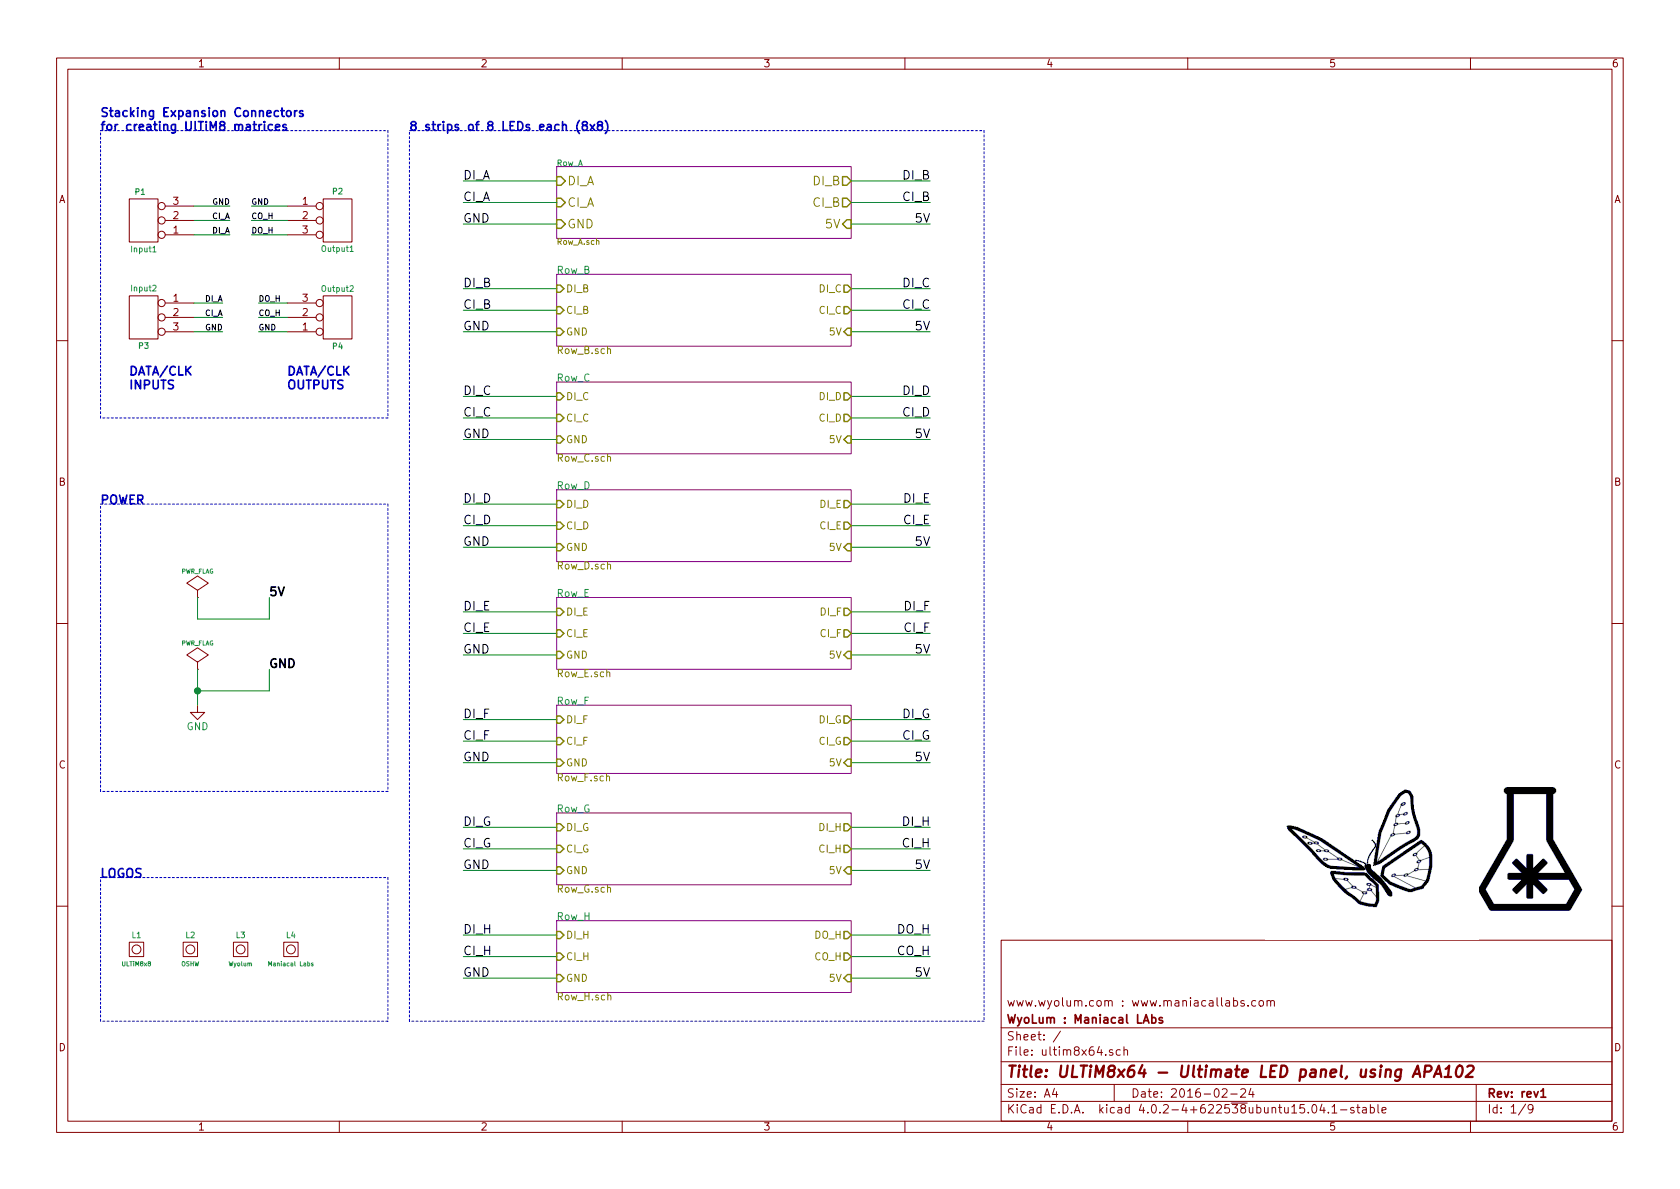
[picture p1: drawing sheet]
EESchema Schematic File Version 2
LIBS:ultim8x64_sym
LIBS:power
LIBS:ultim8x64-cache
EELAYER 25 0
EELAYER END
$Descr A4 11693 8268
encoding utf-8
Sheet 1 9
Title "ULTiM8x64 - Ultimate LED panel, using APA102"
Date "2016-02-24"
Rev "rev1"
Comp "WyoLum : Maniacal LAbs"
Comment1 "www.wyolum.com : www.maniacallabs.com"
Comment2 ""
Comment3 ""
Comment4 ""
$EndDescr
$Comp
L LOGO_1 L2
U 1 1
P 1325 6600
F 0 "L2" V 1425 6600 40  0000 C CNN
F 1 "OSHW" V 1225 6600 30  0000 C CNN
F 2 "ultim8x64_libs:OSHW_6mm" H 1325 6755 30  0001 C CNN
F 3 "" H 1325 6600 60  0001 C CNN
	1    1325 6600
	0    -1   -1   0   
$EndComp
$Comp
L LOGO_1 L3
U 1 1
P 1675 6600
F 0 "L3" V 1775 6600 40  0000 C CNN
F 1 "Wyolum" V 1575 6600 30  0000 C CNN
F 2 "ultim8x64_libs:logo_wyo_butterfly" H 1600 6675 30  0001 C CNN
F 3 "" H 1675 6600 60  0001 C CNN
	1    1675 6600
	0    -1   -1   0   
$EndComp
Text Notes 700  900  0    60   ~ 12
Stacking Expansion Connectors\nfor creating UlTiM8 matrices
Text Label 1750 1425 0    40   ~ 0
GND
Text Label 1600 1425 2    40   ~ 0
GND
Text Label 6475 6800 2    60   ~ 0
5V
Text Label 3225 6500 0    60   ~ 0
DI_H
Text Label 3225 6800 0    60   ~ 0
GND
Text Label 6475 6500 2    60   ~ 0
DO_H
$Sheet
S 3875 1150 2050 500 
U 511688A7
F0 "Row_A" 40
F1 "Row_A.sch" 40
F2 "GND" I L 3875 1550 60 
F3 "DI_A" I L 3875 1250 60 
F4 "5V" I R 5925 1550 60 
F5 "CI_A" I L 3875 1400 60 
F6 "CI_B" O R 5925 1400 60 
F7 "DI_B" O R 5925 1250 60 
$EndSheet
$Comp
L PWR_FLAG #FLG01
U 1 1
P 1375 4150
F 0 "#FLG01" H 1375 4245 30  0001 C CNN
F 1 "PWR_FLAG" H 1375 4330 30  0000 C CNN
F 2 "" H 1375 4150 60  0001 C CNN
F 3 "" H 1375 4150 60  0001 C CNN
	1    1375 4150
	1    0    0    -1  
$EndComp
Text Label 1875 4150 0    60   ~ 12
5V
Text Label 1550 2100 2    40   ~ 0
DI_A
Text Label 1550 2300 2    40   ~ 0
GND
Text Label 1800 2100 0    40   ~ 0
DO_H
Text Label 1800 2300 0    40   ~ 0
GND
Text Label 1600 1625 2    40   ~ 0
DI_A
Text Label 1750 1625 0    40   ~ 0
DO_H
Text Label 3225 6650 0    60   ~ 0
CI_H
Text Label 6475 6650 2    60   ~ 0
CO_H
Text Label 3225 5750 0    60   ~ 0
DI_G
Text Label 3225 6050 0    60   ~ 0
GND
Text Label 3225 5900 0    60   ~ 0
CI_G
Text Label 3225 5000 0    60   ~ 0
DI_F
Text Label 3225 5300 0    60   ~ 0
GND
Text Label 3225 5150 0    60   ~ 0
CI_F
Text Label 3225 4250 0    60   ~ 0
DI_E
Text Label 3225 4550 0    60   ~ 0
GND
Text Label 3225 4400 0    60   ~ 0
CI_E
Text Label 3225 3500 0    60   ~ 0
DI_D
Text Label 3225 3800 0    60   ~ 0
GND
Text Label 3225 3650 0    60   ~ 0
CI_D
Text Label 3225 2750 0    60   ~ 0
DI_C
Text Label 3225 3050 0    60   ~ 0
GND
Text Label 3225 2900 0    60   ~ 0
CI_C
Text Label 3225 2000 0    60   ~ 0
DI_B
Text Label 3225 2300 0    60   ~ 0
GND
Text Label 3225 2150 0    60   ~ 0
CI_B
Text Label 3225 1250 0    60   ~ 0
DI_A
Text Label 3225 1550 0    60   ~ 0
GND
Text Label 3225 1400 0    60   ~ 0
CI_A
Text Label 6475 6050 2    60   ~ 0
5V
Text Label 6475 5300 2    60   ~ 0
5V
Text Label 6475 4550 2    60   ~ 0
5V
Text Label 6475 3800 2    60   ~ 0
5V
Text Label 6475 3050 2    60   ~ 0
5V
Text Label 6475 2300 2    60   ~ 0
5V
Text Label 6475 2000 2    60   ~ 0
DI_C
Text Label 6475 2150 2    60   ~ 0
CI_C
Text Label 6475 1550 2    60   ~ 0
5V
Text Label 1600 1525 2    40   ~ 0
CI_A
Text Label 1750 1525 0    40   ~ 0
CO_H
Text Label 1800 2200 0    40   ~ 0
CO_H
Text Label 1550 2200 2    40   ~ 0
CI_A
$Comp
L GND #PWR02
U 1 1
P 1375 4900
F 0 "#PWR02" H 1375 4650 50  0001 C CNN
F 1 "GND" H 1375 4750 50  0000 C CNN
F 2 "" H 1375 4900 50  0000 C CNN
F 3 "" H 1375 4900 50  0000 C CNN
	1    1375 4900
	1    0    0    -1  
$EndComp
Text Label 1875 4650 0    60   ~ 12
GND
$Comp
L PWR_FLAG #FLG03
U 1 1
P 1375 4650
F 0 "#FLG03" H 1375 4745 30  0001 C CNN
F 1 "PWR_FLAG" H 1375 4830 30  0000 C CNN
F 2 "" H 1375 4650 60  0001 C CNN
F 3 "" H 1375 4650 60  0001 C CNN
	1    1375 4650
	1    0    0    -1  
$EndComp
$Comp
L CONN_3 P1
U 1 1
P 1000 1525
F 0 "P1" H 1025 1325 40  0000 C CNB
F 1 "Input1" H 1000 1725 40  0000 C CNN
F 2 "ultim8x64_libs:header_3pos_smd_male" H 1000 1475 60  0001 C CNN
F 3 "" H 1000 1475 60  0000 C CNN
F 4 "CONN HEADER 50POS .100\" SGL GOLD" H 1000 1575 60  0001 L CNN "Field4"
F 5 "Header, Unshrouded, Male pin," H 1000 1675 60  0001 L CNN "Field5"
F 6 "0.1\"" H 1000 1775 60  0001 L CNN "Field6"
	1    1000 1525
	-1   0    0    1   
$EndComp
$Comp
L CONN_3 P2
U 1 1
P 2350 1525
F 0 "P2" H 2350 1725 40  0000 C CNB
F 1 "Output1" H 2350 1325 40  0000 C CNN
F 2 "ultim8x64_libs:header_3pos_smd_male" H 2350 1475 60  0001 C CNN
F 3 "" H 2350 1475 60  0000 C CNN
F 4 "CONN HEADER 50POS .100\" SGL GOLD" H 2350 1575 60  0001 L CNN "Field4"
F 5 "Header, Unshrouded, Male pin," H 2350 1675 60  0001 L CNN "Field5"
F 6 "0.1\"" H 2350 1775 60  0001 L CNN "Field6"
	1    2350 1525
	1    0    0    -1  
$EndComp
$Comp
L CONN_3 P3
U 1 1
P 1000 2200
F 0 "P3" H 1000 2000 40  0000 C CNB
F 1 "Input2" H 1000 2400 40  0000 C CNN
F 2 "ultim8x64_libs:header_3pos_smd_male" H 1000 2150 60  0001 C CNN
F 3 "" H 1000 2150 60  0000 C CNN
F 4 "CONN HEADER 50POS .100\" SGL GOLD" H 1000 2250 60  0001 L CNN "Field4"
F 5 "Header, Unshrouded, Male pin," H 1000 2350 60  0001 L CNN "Field5"
F 6 "0.1\"" H 1000 2450 60  0001 L CNN "Field6"
	1    1000 2200
	-1   0    0    -1  
$EndComp
$Comp
L CONN_3 P4
U 1 1
P 2350 2200
F 0 "P4" H 2350 2400 40  0000 C CNB
F 1 "Output2" H 2350 2000 40  0000 C CNN
F 2 "ultim8x64_libs:header_3pos_smd_male" H 2350 2150 60  0001 C CNN
F 3 "" H 2350 2150 60  0000 C CNN
F 4 "CONN HEADER 50POS .100\" SGL GOLD" H 2350 2250 60  0001 L CNN "Field4"
F 5 "Header, Unshrouded, Male pin," H 2350 2350 60  0001 L CNN "Field5"
F 6 "0.1\"" H 2350 2450 60  0001 L CNN "Field6"
	1    2350 2200
	1    0    0    1   
$EndComp
Text Label 6475 1250 2    60   ~ 0
DI_B
Text Label 6475 1400 2    60   ~ 0
CI_B
Text Label 6475 2750 2    60   ~ 0
DI_D
Text Label 6475 2900 2    60   ~ 0
CI_D
Text Label 6475 3500 2    60   ~ 0
DI_E
Text Label 6475 3650 2    60   ~ 0
CI_E
Text Label 6475 4250 2    60   ~ 0
DI_F
Text Label 6475 4400 2    60   ~ 0
CI_F
Text Label 6475 5000 2    60   ~ 0
DI_G
Text Label 6475 5150 2    60   ~ 0
CI_G
Text Label 6475 5750 2    60   ~ 0
DI_H
Text Label 6475 5900 2    60   ~ 0
CI_H
Text Notes 700  6100 0    60   ~ 12
LOGOS
Text Notes 700  3500 0    60   ~ 12
POWER
Text Notes 2000 2700 0    60   ~ 12
DATA/CLK\nOUTPUTS
Text Notes 900  2700 0    60   ~ 12
DATA/CLK\nINPUTS
Text Notes 2850 900  0    60   ~ 12
8 strips of 8 LEDs each (8x8)
$Comp
L LOGO_1 L4
U 1 1
P 2025 6600
F 0 "L4" V 2125 6600 40  0000 C CNN
F 1 "Maniacal Labs" V 1925 6600 30  0000 C CNN
F 2 "ultim8x64_libs:logo_MLlabs" H 1950 6675 30  0001 C CNN
F 3 "" H 2025 6600 60  0001 C CNN
	1    2025 6600
	0    -1   -1   0   
$EndComp
$Comp
L LOGO_1 L1
U 1 1
P 950 6600
F 0 "L1" V 1050 6600 40  0000 C CNN
F 1 "ULTiM8x8" V 850 6600 30  0000 C CNN
F 2 "ultim8x8_libs:logo_ultim8x8" H 950 6755 30  0001 C CNN
F 3 "" H 950 6600 60  0001 C CNN
	1    950  6600
	0    -1   -1   0   
$EndComp
Wire Wire Line
	1750 1425 2000 1425
Wire Wire Line
	1750 1625 2000 1625
Wire Wire Line
	1350 1625 1600 1625
Wire Wire Line
	3875 6800 3225 6800
Wire Wire Line
	3875 6500 3225 6500
Wire Wire Line
	3225 6650 3875 6650
Wire Wire Line
	5925 6500 6475 6500
Wire Wire Line
	1375 4300 1875 4300
Wire Wire Line
	1375 4150 1375 4300
Wire Wire Line
	1350 1425 1600 1425
Wire Wire Line
	1550 2100 1350 2100
Wire Wire Line
	1350 2300 1550 2300
Wire Wire Line
	1800 2100 2000 2100
Wire Wire Line
	2000 2300 1800 2300
Wire Wire Line
	6475 6800 5925 6800
Wire Wire Line
	6475 6650 5925 6650
Wire Wire Line
	3875 6050 3225 6050
Wire Wire Line
	3875 5750 3225 5750
Wire Wire Line
	3225 5900 3875 5900
Wire Wire Line
	3875 5300 3225 5300
Wire Wire Line
	3875 5000 3225 5000
Wire Wire Line
	3225 5150 3875 5150
Wire Wire Line
	3875 4550 3225 4550
Wire Wire Line
	3875 4250 3225 4250
Wire Wire Line
	3225 4400 3875 4400
Wire Wire Line
	3875 3800 3225 3800
Wire Wire Line
	3875 3500 3225 3500
Wire Wire Line
	3225 3650 3875 3650
Wire Wire Line
	3875 3050 3225 3050
Wire Wire Line
	3875 2750 3225 2750
Wire Wire Line
	3225 2900 3875 2900
Wire Wire Line
	3875 2300 3225 2300
Wire Wire Line
	3875 2000 3225 2000
Wire Wire Line
	3225 2150 3875 2150
Wire Wire Line
	3875 1550 3225 1550
Wire Wire Line
	3875 1250 3225 1250
Wire Wire Line
	3225 1400 3875 1400
Wire Wire Line
	5925 5750 6475 5750
Wire Wire Line
	6475 6050 5925 6050
Wire Wire Line
	6475 5900 5925 5900
Wire Wire Line
	5925 5000 6475 5000
Wire Wire Line
	6475 5300 5925 5300
Wire Wire Line
	6475 5150 5925 5150
Wire Wire Line
	5925 4250 6475 4250
Wire Wire Line
	6475 4550 5925 4550
Wire Wire Line
	6475 4400 5925 4400
Wire Wire Line
	5925 3500 6475 3500
Wire Wire Line
	6475 3800 5925 3800
Wire Wire Line
	6475 3650 5925 3650
Wire Wire Line
	5925 2750 6475 2750
Wire Wire Line
	6475 3050 5925 3050
Wire Wire Line
	6475 2900 5925 2900
Wire Wire Line
	5925 2000 6475 2000
Wire Wire Line
	6475 2300 5925 2300
Wire Wire Line
	6475 2150 5925 2150
Wire Wire Line
	5925 1250 6475 1250
Wire Wire Line
	6475 1550 5925 1550
Wire Wire Line
	6475 1400 5925 1400
Wire Wire Line
	1750 1525 2000 1525
Wire Wire Line
	1600 1525 1350 1525
Wire Wire Line
	1800 2200 2000 2200
Wire Wire Line
	1550 2200 1350 2200
Wire Wire Line
	1375 4800 1875 4800
Wire Wire Line
	1375 4650 1375 4900
Connection ~ 1375 4800
Wire Notes Line
	700  900  2700 900 
Wire Notes Line
	2700 900  2700 2900
Wire Notes Line
	2700 2900 700  2900
Wire Notes Line
	700  2900 700  900 
Wire Notes Line
	700  3500 2700 3500
Wire Notes Line
	2700 3500 2700 5500
Wire Notes Line
	2700 5500 700  5500
Wire Notes Line
	700  5500 700  3500
Wire Notes Line
	700  6100 2700 6100
Wire Notes Line
	2700 6100 2700 7100
Wire Notes Line
	2700 7100 700  7100
Wire Notes Line
	700  7100 700  6100
Wire Notes Line
	2850 900  6850 900 
Wire Notes Line
	6850 900  6850 7100
Wire Notes Line
	6850 7100 2850 7100
Wire Notes Line
	2850 7100 2850 900 
$Sheet
S 3875 1900 2050 500 
U 56D13CFC
F0 "Row_B" 50
F1 "Row_B.sch" 50
F2 "GND" I L 3875 2300 50 
F3 "DI_B" I L 3875 2000 50 
F4 "CI_B" I L 3875 2150 50 
F5 "CI_C" O R 5925 2150 50 
F6 "DI_C" O R 5925 2000 50 
F7 "5V" I R 5925 2300 50 
$EndSheet
$Sheet
S 3875 2650 2050 500 
U 56D15629
F0 "Row_C" 50
F1 "Row_C.sch" 50
F2 "GND" I L 3875 3050 50 
F3 "DI_C" I L 3875 2750 50 
F4 "CI_C" I L 3875 2900 50 
F5 "CI_D" O R 5925 2900 50 
F6 "DI_D" O R 5925 2750 50 
F7 "5V" I R 5925 3050 50 
$EndSheet
$Sheet
S 3875 3400 2050 500 
U 56D165B5
F0 "Row_D" 50
F1 "Row_D.sch" 50
F2 "GND" I L 3875 3800 50 
F3 "DI_D" I L 3875 3500 50 
F4 "CI_D" I L 3875 3650 50 
F5 "CI_E" O R 5925 3650 50 
F6 "DI_E" O R 5925 3500 50 
F7 "5V" I R 5925 3800 50 
$EndSheet
$Sheet
S 3875 4150 2050 500 
U 56D176A5
F0 "Row_E" 50
F1 "Row_E.sch" 50
F2 "GND" I L 3875 4550 50 
F3 "DI_E" I L 3875 4250 50 
F4 "CI_E" I L 3875 4400 50 
F5 "CI_F" O R 5925 4400 50 
F6 "DI_F" O R 5925 4250 50 
F7 "5V" I R 5925 4550 50 
$EndSheet
$Sheet
S 3875 4900 2050 475 
U 56D18E68
F0 "Row_F" 50
F1 "Row_F.sch" 50
F2 "GND" I L 3875 5300 50 
F3 "DI_F" I L 3875 5000 50 
F4 "CI_F" I L 3875 5150 50 
F5 "CI_G" O R 5925 5150 50 
F6 "DI_G" O R 5925 5000 50 
F7 "5V" I R 5925 5300 50 
$EndSheet
$Sheet
S 3875 5650 2050 500 
U 56D1A1E2
F0 "Row_G" 50
F1 "Row_G.sch" 50
F2 "GND" I L 3875 6050 50 
F3 "DI_G" I L 3875 5750 50 
F4 "CI_G" I L 3875 5900 50 
F5 "CI_H" O R 5925 5900 50 
F6 "DI_H" O R 5925 5750 50 
F7 "5V" I R 5925 6050 50 
$EndSheet
$Sheet
S 3875 6400 2050 500 
U 56D1B5A0
F0 "Row_H" 50
F1 "Row_H.sch" 50
F2 "GND" I L 3875 6800 50 
F3 "DI_H" I L 3875 6500 50 
F4 "CI_H" I L 3875 6650 50 
F5 "CO_H" O R 5925 6650 50 
F6 "DO_H" O R 5925 6500 50 
F7 "5V" I R 5925 6800 50 
$EndSheet
Wire Wire Line
	1875 4300 1875 4150
Wire Wire Line
	1875 4800 1875 4650
$EndSCHEMATC
